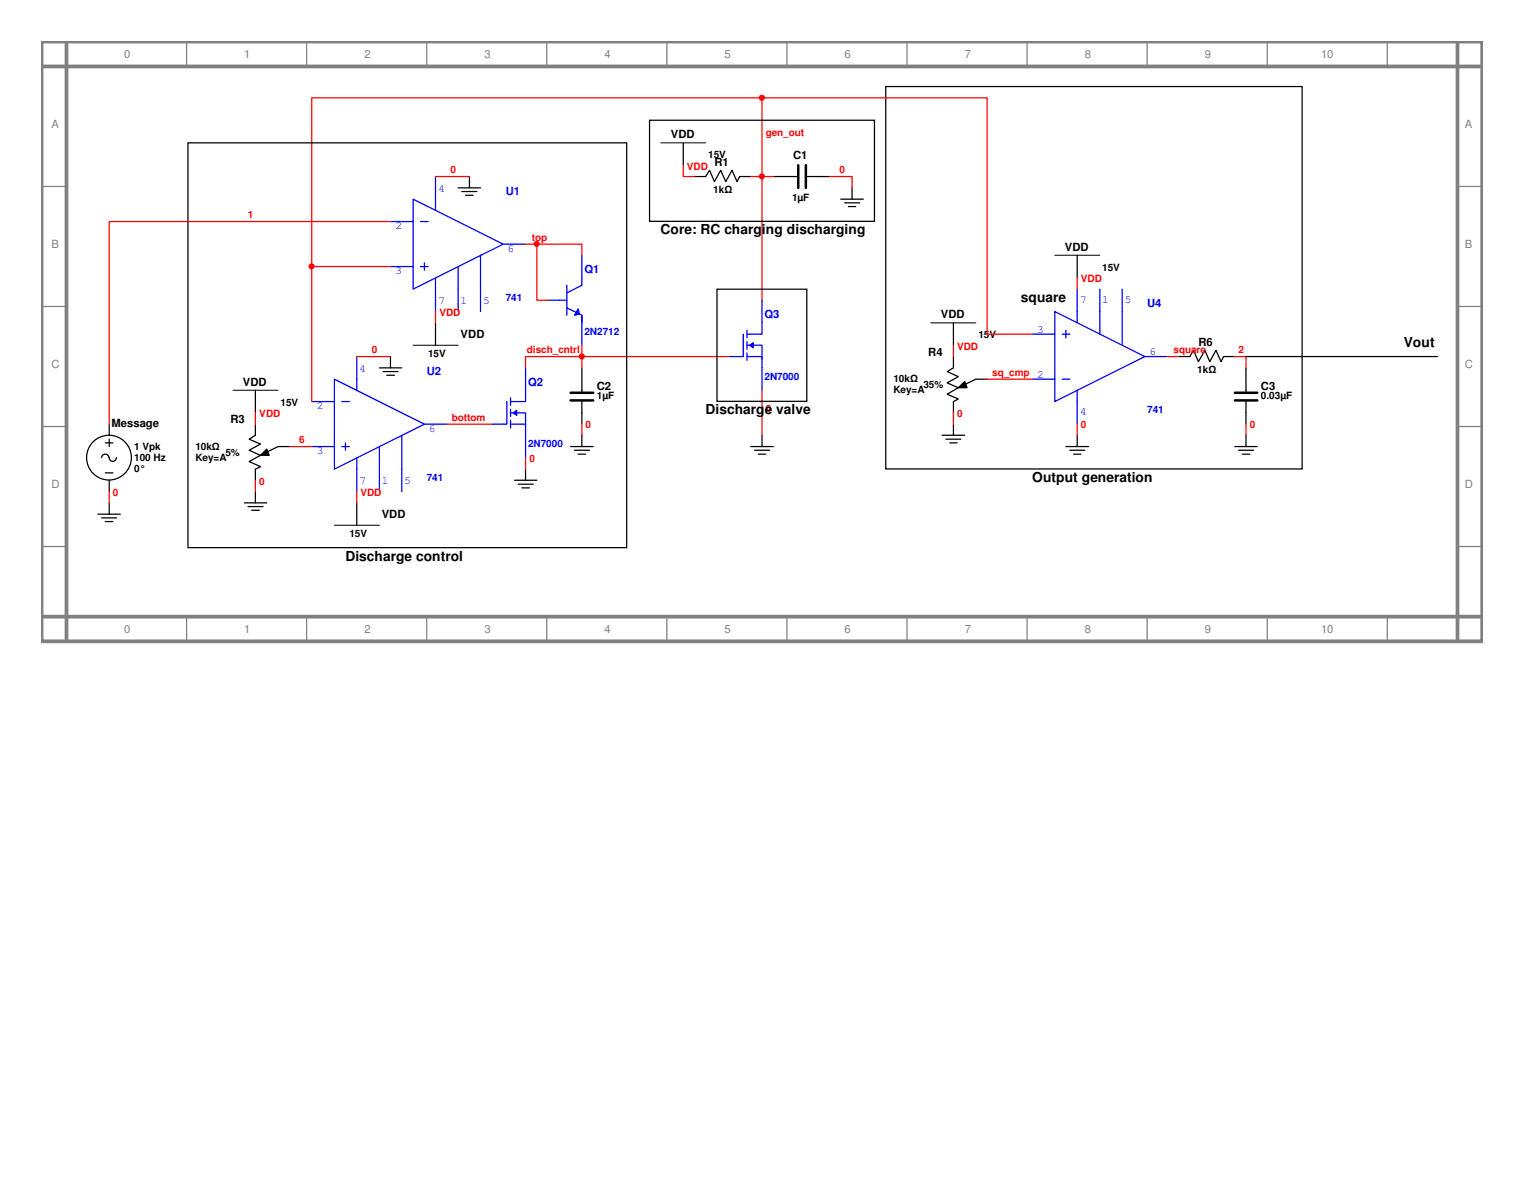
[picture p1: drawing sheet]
<svg xmlns="http://www.w3.org/2000/svg" width="279mm" height="216mm" viewBox="0 0 279 216" stroke-linecap="round" stroke-linejoin="round" font-family="sans-serif">
<path d="M7.6 7.6h264.1v110h-264.1zM7.6 12.2h263.7M12.2 7.6v109.6M267.2 7.6v109.6M7.6 113.1h263.7" fill="none" stroke="#808080" stroke-width=".69"/>
<g fill="none" stroke="#808080" stroke-width=".23">
<path d="M34.2 7.6v4.6M56.2 7.6v4.6M78.2 7.6v4.6M100.2 7.6v4.6M122.3 7.6v4.6M144.3 7.6v4.6M166.3 7.6v4.6M188.3 7.6v4.6M210.3 7.6v4.6M232.3 7.6v4.6M254.3 7.6v4.6M7.6 34.2h4.6"/>
<path d="M267.2 34.2h4.6M7.6 56.2h4.6M267.2 56.2h4.6M7.6 78.2h4.6M267.2 78.2h4.6M7.6 100.2h4.6M34.2 113.1v4.6M56.2 113.1v4.6M78.2 113.1v4.6M100.2 113.1v4.6M122.3 113.1v4.6M144.3 113.1v4.6"/>
<path d="M166.3 113.1v4.6M188.3 113.1v4.6M210.3 113.1v4.6M232.3 113.1v4.6M254.3 113.1v4.6M267.2 100.2h4.6"/>
</g>
<g fill="none" stroke="#000" stroke-width=".23">
<path d="M84 34.5h4.1M84.7 35.1h2.7M85.3 35.8h1.4M86.1 32.4v2.1M127.3 32.4h2.1l.7-1.2 .9 2.1 1.1-2.1 1 2.1 1.1-2.1 .9 2.1 .5-.9h2M141.8 32.4h4.5M147.7 32.4h4.4M154.1 36.5h4.2M154.9 37.2h2.7M155.5 37.9h1.4M156.2 34.5v2M79.8 59.2v4.1"/>
<path d="M106.7 67.5v4.6M106.7 73.4v4.4M106.7 79.8v2.1M104.6 81.9h4.2M105.3 82.6h2.8M106 83.3h1.4"/>
</g>
<path d="M146.3 30.3v4.2M147.7 30.3v4.2M104.6 72.1h4.2M104.6 73.4h4.2" fill="none" stroke="#000" stroke-width=".46"/>
<path d="M79.8 32.4h6.3M152.1 32.4h4.1v2.1M79.8 57.1v2.1M106.7 77.8v2" fill="none" stroke="#f00" stroke-width=".23"/>
<path d="M75.7 36.5l16.5 8.3-16.5 8.2zM79.8 32.4v6.2M71.6 48.9h4.1M71.6 40.6h4.1M77.1 48.9h1.4M77.1 40.6h1.4M77.8 48.2v1.4M79.8 51v6.1M84 48.9v8.2M88.1 46.8v10.3M92.2 44.8h4.2" fill="none" stroke="#00f" stroke-width=".23"/>
<path d="M75.7 63.3h8.3" fill="none" stroke="#000" stroke-width=".18"/>
<circle cx="139.7" cy="32.4" r=".45" fill="#f00"/>
<g fill="none" stroke="#f00" stroke-width=".23">
<path d="M137.6 32.4h4.2"/>
<circle cx="139.7" cy="32.4" r=".45"/>
</g>
<path d="M139.7 79.8v2.1M137.6 81.9h4.2M138.3 82.6h2.8M139 83.3h1.4" fill="none" stroke="#000" stroke-width=".23"/>
<path d="M139.7 59.2v2.1h-2.8M136.3 61.3v4.1h-.7M136.9 63.3h2.8v2.6M136.9 65.4h2.8v2.1" fill="none" stroke="#00f" stroke-width=".23"/>
<path d="M137.4 63.3l.7-.4v.9z" fill="#00f"/>
<g fill="none" stroke="#00f" stroke-width=".23">
<path d="M139.7 55.1v4.1M57.1 73.7h4.2M61.3 69.6l16.5 8.2-16.5 8.3zM62.7 73.7h1.4M65.4 65.4v6.2M73.7 79.8v10.4M77.8 77.8h4.1M92.9 73.7v4.1h-.7M93.6 75.7h2.8v2.5M93.6 77.8h2.8v2M96.4 71.6v2.1h-2.8M133.5 65.4h2.1"/>
<path d="M136.9 60.6v1.4M136.9 62.7v1.4M136.9 64.7v1.4M137.4 63.3l.7-.4v.9zM139.7 67.5v4.1M57.1 81.9h4.2M62.7 81.9h1.4M63.3 81.2v1.4M65.4 84v6.2M69.6 81.9v8.3"/>
</g>
<path d="M65.4 65.4h6.2M139.7 71.6v8.2" fill="none" stroke="#f00" stroke-width=".23"/>
<path d="M69.6 67.5h4.1M70.2 68.2h2.8M70.9 68.8h1.4M71.6 65.4v2.1" fill="none" stroke="#000" stroke-width=".23"/>
<path d="M94.1 75.7l.6-.4v.9z" fill="#00f"/>
<path d="M102.6 55.1h1.3M103.9 52.3v5.5M106.7 51v1.3l-2.8 1.4M106.7 57.8v1.4M90.2 77.8h2M93.6 73v1.3M93.6 75.1v1.3M93.6 77.1v1.4M94.1 75.7l.6-.4v.9zM96.4 67.5v4.1M96.4 79.8v4.2" fill="none" stroke="#00f" stroke-width=".23"/>
<path d="M81.9 77.8h8.3M46.8 88.1v2.1M53 81.9h4.1M65.4 90.2v2M96.4 84v2.1" fill="none" stroke="#f00" stroke-width=".23"/>
<path d="M46.8 77.8v2l-1.1 .8 2.1 .8-2.1 1.2 2.1 .9-2.1 1.2 2.1 .9-1 .5v2M44.8 92.2h4.1M45.5 92.9h2.7M46.1 93.6h1.4M46.8 90.2v2M47.8 83.5l1.1-1.1 .5 1.1zM53 81.9h-2l-3.2 1.6M65.4 92.2v4.2M94.3 88.1h4.1M95 88.8h2.7M95.7 89.5h1.4M96.4 86.1v2" fill="none" stroke="#000" stroke-width=".23"/>
<path d="M61.3 96.4h8.3" fill="none" stroke="#000" stroke-width=".18"/>
<path d="M47.8 83.5l1.1-1.1 .5 1.1z" fill="#000"/>
<path d="M106 56.7l.2 .9-.9 .2z" fill="#00f"/>
<path d="M100.5 55.1h2.1M103.9 56.5l2.8 1.3v5.5M106 56.7l.2 .9-.9 .2zM106.7 46.8v4.2" fill="none" stroke="#00f" stroke-width=".23"/>
<circle cx="98.4" cy="44.7" r=".44" fill="#f00"/>
<g fill="none" stroke="#f00" stroke-width=".23">
<path d="M139.7 32.4v22.7M96.4 44.8h2M98.4 44.8v10.3h2.1M98.4 44.8h8.3v2"/>
<circle cx="98.4" cy="44.7" r=".44"/>
</g>
<circle cx="139.7" cy="17.9" r=".45" fill="#f00"/>
<g fill="none" stroke="#f00" stroke-width=".23">
<path d="M139.7 17.9v14.5M125.3 30.3v2.1h2M197.5 51v2M46.8 75.7v2.1M174.8 75.7v2.1M181 69.6h8.2"/>
<circle cx="139.7" cy="17.9" r=".45"/>
</g>
<path d="M193.4 57.1l16.5 8.3-16.5 8.3zM197.5 53v6.2M201.6 53v8.3M205.7 53v10.3M189.2 61.3h4.2M189.2 69.6h4.2M194.7 61.3h1.4M194.7 69.6h1.4M195.4 60.6v1.4M197.5 71.6v6.2M209.9 65.4h4.1" fill="none" stroke="#00f" stroke-width=".23"/>
<path d="M121.1 26.2h8.3M193.4 46.8h8.2M42.7 71.6h8.3" fill="none" stroke="#000" stroke-width=".18"/>
<path d="M125.3 26.2v4.1M197.5 46.8v4.2M46.8 71.6v4.1M172.7 79.8h4.2M174.8 65.4v2.1l-1.1 .7 2 .9-2 1.1 2 .9-2 1.2 2 .9-.9 .5v2M174.8 77.8v2M175.7 71.1l1.2-1.1 .4 1.1zM181 69.6h-2.1l-3.2 1.5M173.4 80.6h2.7M174.1 81.2h1.4" fill="none" stroke="#000" stroke-width=".23"/>
<path d="M175.7 71.1l1.2-1.1 .4 1.1z" fill="#000"/>
<circle cx="57.1" cy="48.9" r=".45" fill="#f00"/>
<g fill="none" stroke="#f00" stroke-width=".23">
<path d="M139.7 17.9h-82.6v31M57.1 48.9v24.8M57.1 48.9h14.5"/>
<circle cx="57.1" cy="48.9" r=".45"/>
</g>
<circle cx="106.7" cy="65.4" r=".45" fill="#f00"/>
<g fill="none" stroke="#f00" stroke-width=".23">
<path d="M139.7 17.9h41.3v43.4h8.2M71.6 40.6h-51.6v37.2M106.7 63.3v4.2M133.5 65.4h-37.1v2.1M174.8 63.3v2.1M197.5 77.8v2M214 65.4h2.1M226.4 65.4h2v2.1M228.4 77.8v2M20 90.2v2"/>
<circle cx="106.7" cy="65.4" r=".45"/>
</g>
<path d="M170.6 59.2h8.3" fill="none" stroke="#000" stroke-width=".18"/>
<g fill="none" stroke="#000" stroke-width=".23">
<path d="M162.4 15.9h76.3v70.1h-76.3zM34.5 26.2h80.4v74.3h-80.4zM119.1 22.1h41.2v18.5h-41.2zM131.4 53h16.5v20.6h-16.5zM174.8 59.2v4.1M20 77.8v2M197.5 79.8v2.1M216.1 65.4h2l.7-1.1 .9 2 1.2-2 .9 2 1.1-2 1 2 .4-.9h2.1M228.4 65.4h35.1M228.4 67.5v4.6M228.4 73.4v4.4M228.4 79.8v2.1"/>
<path d="M17.9 94.3h4.2M18.6 83.9a.68 .68 0 0 1 .7-.6 .68 .68 0 0 1 .7 .6M18.6 95h2.8M19.3 81.2h1.4M19.3 86.7h1.4M19.3 95.7h1.4M20 83.9a.66 .66 0 0 0 .7 .7 .66 .66 0 0 0 .6-.7M20 80.6v1.3M20 88.1v2.1M20 92.2v2.1M195.4 81.9h4.2M196.1 82.6h2.8"/>
<path d="M196.8 83.3h1.4M226.4 81.9h4.1M227.1 82.6h2.7M227.8 83.3h1.4"/>
<circle cx="20" cy="83.9" r="4.1"/>
</g>
<path d="M226.4 72.1h4.1M226.4 73.4h4.1" fill="none" stroke="#000" stroke-width=".46"/>
<g font-size="2.5">
<text x="121.1" y="43">Core: RC charging discharging</text>
<text x="187.2" y="55.4">square</text>
<text x="257.3" y="63.7">Vout</text>
<text x="129.4" y="76">Discharge valve</text>
<text x="189.2" y="88.4">Output generation</text>
<text x="63.3" y="102.9">Discharge control</text>
</g>
<g font-size="2.1" fill="#808080">
<text x="22.8" y="10.7">0</text>
<text x="44.8" y="10.7">1</text>
<text x="66.8" y="10.7">2</text>
<text x="88.8" y="10.7">3</text>
<text x="110.8" y="10.7">4</text>
<text x="132.8" y="10.7">5</text>
<text x="154.9" y="10.7">6</text>
<text x="176.9" y="10.7">7</text>
<text x="198.9" y="10.7">8</text>
<text x="220.9" y="10.7">9</text>
<text x="242.2" y="10.7">10</text>
<text x="9.4" y="23.5">A</text>
<text x="268.6" y="23.5">A</text>
<text x="9.4" y="45.5">B</text>
<text x="268.6" y="45.5">B</text>
<text x="9.4" y="67.5">C</text>
<text x="268.6" y="67.5">C</text>
<text x="9.4" y="89.5">D</text>
<text x="268.6" y="89.5">D</text>
<text x="22.8" y="116.2">0</text>
<text x="44.8" y="116.2">1</text>
<text x="66.8" y="116.2">2</text>
<text x="88.8" y="116.2">3</text>
<text x="110.8" y="116.2">4</text>
<text x="132.8" y="116.2">5</text>
<text x="154.9" y="116.2">6</text>
<text x="176.9" y="116.2">7</text>
<text x="198.9" y="116.2">8</text>
<text x="220.9" y="116.2">9</text>
<text x="242.2" y="116.2">10</text>
</g>
<g font-size="2.1">
<text x="123" y="25.4">VDD</text>
<text x="145.4" y="29.3">C1</text>
<text x="131" y="30.4">R1</text>
<text x="195.2" y="46">VDD</text>
<text x="172.5" y="58.4">VDD</text>
<text x="84.5" y="62">VDD</text>
<text x="170.2" y="65.2">R4</text>
<text x="219.7" y="63.4">R6</text>
<text x="44.5" y="70.7">VDD</text>
<text x="109.4" y="71.5">C2</text>
<text x="231.2" y="71.5">C3</text>
<text x="42.2" y="77.6">R3</text>
<text x="20.4" y="78.3">Message</text>
<text x="70" y="95">VDD</text>
</g>
<g font-size="2.1" fill="#00f">
<text x="80.3" y="35.1">4</text>
<text x="92.7" y="35.7">U1</text>
<text x="72.5" y="42">2</text>
<text x="93.1" y="46.1">6</text>
<text x="72.5" y="50.3">3</text>
<text x="107.1" y="50.1">Q1</text>
<text x="80.3" y="55.8">7</text>
<text x="84.5" y="55.8">1</text>
<text x="88.6" y="55.8">5</text>
<text x="140.2" y="58.4">Q3</text>
<text x="198" y="55.5">7</text>
<text x="202.1" y="55.5">1</text>
<text x="206.2" y="55.5">5</text>
<text x="210.3" y="56.3">U4</text>
<text x="190.2" y="61">3</text>
<text x="210.8" y="65.2">6</text>
<text x="65.9" y="68.2">4</text>
<text x="78.2" y="68.7">U2</text>
<text x="96.8" y="70.7">Q2</text>
<text x="58.1" y="75.1">2</text>
<text x="198" y="76.2">4</text>
<text x="58.1" y="83.3">3</text>
<text x="78.7" y="79.2">6</text>
<text x="65.9" y="88.8">7</text>
<text x="70" y="88.8">1</text>
<text x="74.1" y="88.8">5</text>
</g>
<g font-size="1.8">
<text x="129.8" y="29">15V</text>
<text x="130.8" y="35.5">1kΩ</text>
<text x="145.2" y="36.8">1µF</text>
<text x="202.1" y="49.7">15V</text>
<text x="78.5" y="65.5">15V</text>
<text x="179.4" y="62.1">15V</text>
<text x="163.8" y="70.1">10kΩ</text>
<text x="169.3" y="71.2">35%</text>
<text x="219.5" y="68.5">1kΩ</text>
<text x="51.4" y="74.4">15V</text>
<text x="109.4" y="73.3">1µF</text>
<text x="163.8" y="72.1">Key=A</text>
<text x="231.2" y="73.3">0.03µF</text>
<text x="24.6" y="82.5">1 Vpk</text>
<text x="35.8" y="82.5">10kΩ</text>
<text x="41.3" y="83.6">5%</text>
<text x="24.6" y="84.5">100 Hz</text>
<text x="24.6" y="86.6">0°</text>
<text x="35.8" y="84.5">Key=A</text>
<text x="64.1" y="98.5">15V</text>
</g>
<g font-size="1.8" fill="#f00">
<text x="140.4" y="24.9">gen_out</text>
<text x="82.6" y="31.8">0</text>
<text x="125.9" y="31.1">VDD</text>
<text x="153.9" y="31.8">0</text>
<text x="45.5" y="40">1</text>
<text x="97.5" y="44.2">top</text>
<text x="198.2" y="51.7">VDD</text>
<text x="80.6" y="57.9">VDD</text>
<text x="68.2" y="64.8">0</text>
<text x="96.6" y="64.8">disch_cntrl</text>
<text x="175.5" y="64.1">VDD</text>
<text x="215.1" y="64.8">square</text>
<text x="227.1" y="64.8">2</text>
<text x="181.9" y="68.9">sq_cmp 2</text>
<text x="47.5" y="76.5">VDD</text>
<text x="82.8" y="77.2">bottom</text>
<text x="140.4" y="75.6">0</text>
<text x="175.5" y="76.5">0</text>
<text x="54.9" y="81.3">6</text>
<text x="107.4" y="78.6">0</text>
<text x="198.2" y="78.6">0</text>
<text x="229.2" y="78.6">0</text>
<text x="47.5" y="88.9">0</text>
<text x="97.1" y="84.8">0</text>
<text x="20.7" y="90.9">0</text>
<text x="66.1" y="90.9">VDD</text>
</g>
<g font-size="1.8" fill="#00f">
<text x="92.7" y="55.2">741</text>
<text x="107.1" y="61.4">2N2712</text>
<text x="140.2" y="69.6">2N7000</text>
<text x="210.3" y="75.8">741</text>
<text x="96.8" y="82">2N7000</text>
<text x="78.2" y="88.2">741</text>
</g>
</svg>
